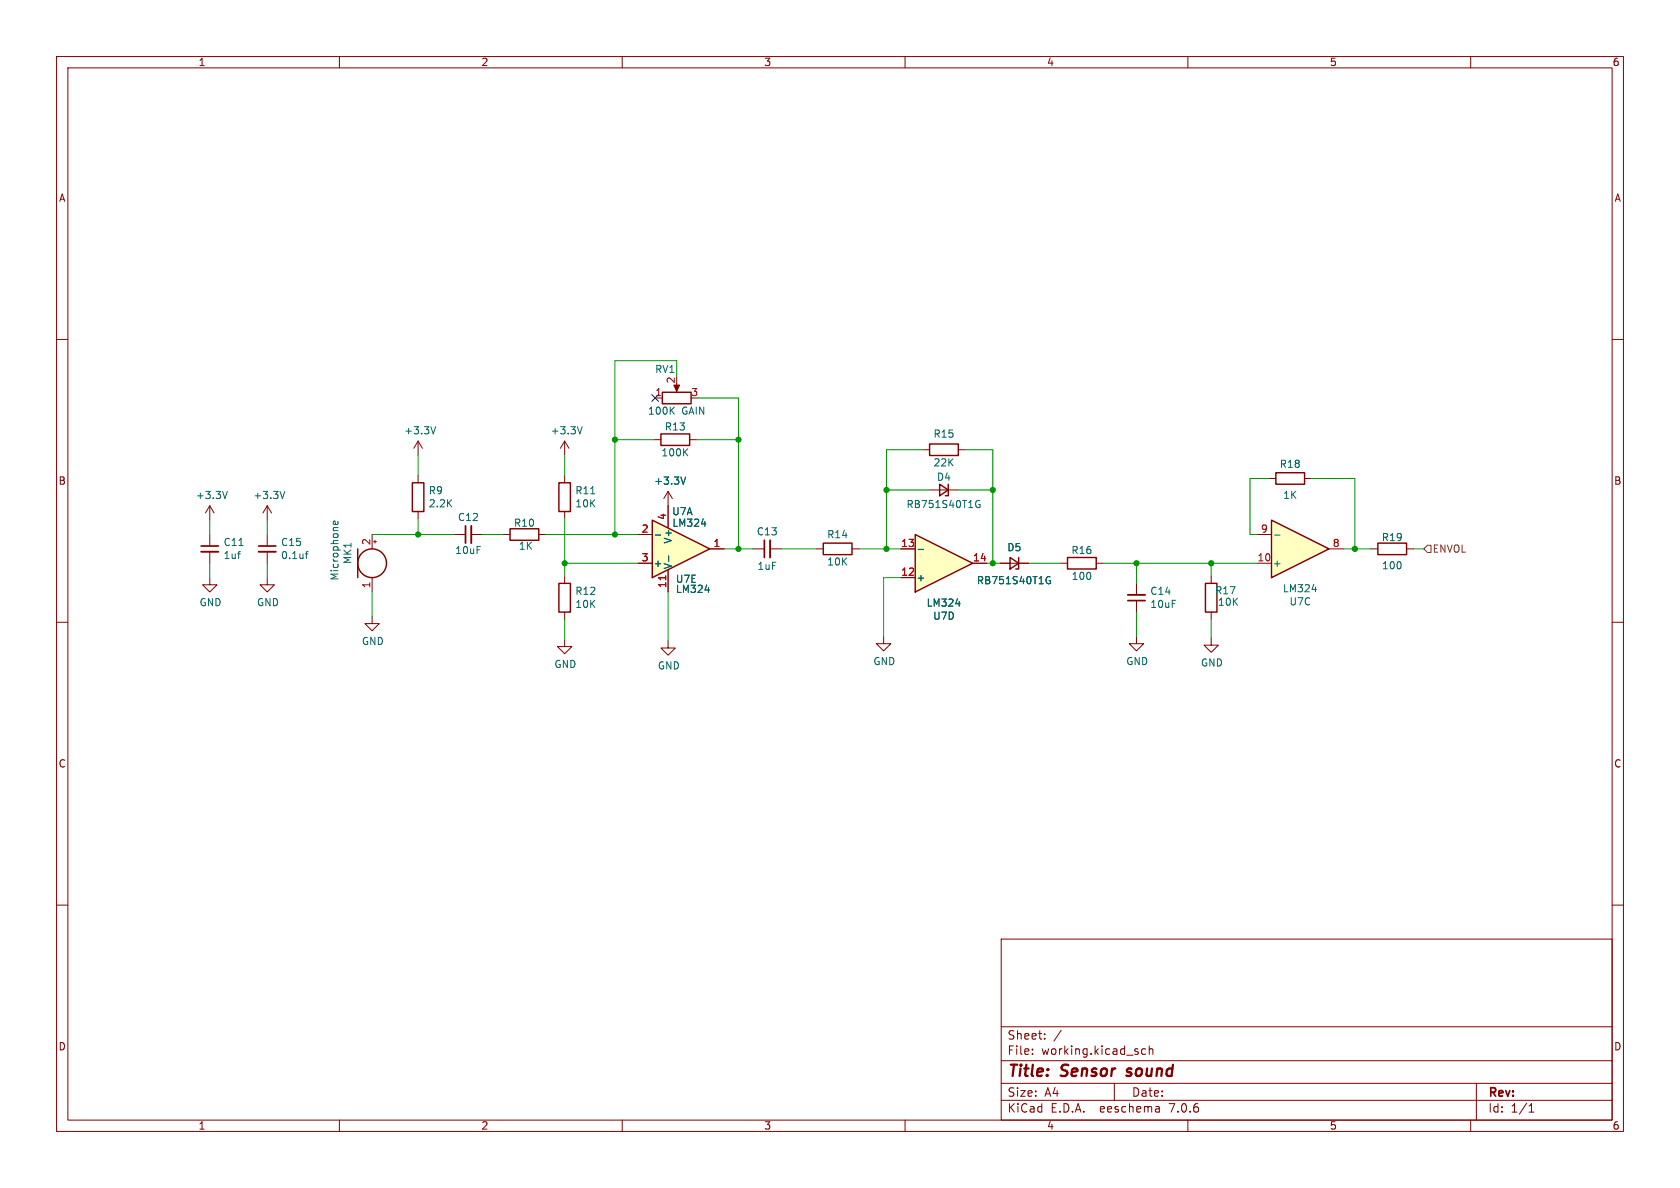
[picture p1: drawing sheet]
<svg xmlns="http://www.w3.org/2000/svg" width="297mm" height="210mm" viewBox="0 0 297 210" stroke-linecap="round" stroke-linejoin="round" font-family="sans-serif">
<g fill="none" stroke="#840000" stroke-width=".18">
<path d="M10 10h277v190h-277zM12 12h273v186h-273zM60 10v2M110 10v2M160 10v2M210 10v2M260 10v2M10 60h2M285 60h2M242.3 97h1.3M248.7 97h1.2M10 110h2"/>
<path d="M156.2 112.5v1.3h1.3l-1.3 1.3-1.3-1.3h1.3M285 110h2M10 160h2M285 160h2M177 166h108v32h-108zM60 198v2M110 198v2M160 198v2M177 194.5h108M177 191.5h108M177 187.5h108M177 181.5h108"/>
<path d="M182.5 186.3v.1M182.5 185.5v.1M184.7 183.6v.1M184.7 182.8v.1M187.6 182.1l-1.3 2M197 191.5v3M202.5 185.5l-.4-.1-.3 .3v.4l.2 .2h.5M203.2 185.5l.2-.1 .3 .1 .1 .9M203.2 184.9v1.5M204.9 195.7l.1 .9M205 196.5l-.2 .1M205 196h-.2"/>
<path d="M210 198v2M260 198v2M261 191.5v6.5M270.3 196.6h.9M270.3 195.5l.4-.4v1.5"/>
</g>
<path d="M199.1 190.1l.2 .1M199.4 189l-.2 .3 .1 .1" fill="none" stroke="#840000" stroke-width=".4"/>
<path d="M243.6 96h5.1v2h-5.1z" fill="none" stroke="#840000" stroke-width=".25"/>
<path d="M224.8 91.9l10.1 5.1-10.1 5.1z" fill="#ffffc2"/>
<path d="M145.5 96h5.1v2h-5.1zM224.8 91.9l10.1 5.1-10.1 5.1zM225.6 83.6h5v2h-5z" fill="none" stroke="#840000" stroke-width=".25"/>
<g fill="none" stroke="#840000" stroke-width=".18">
<path d="M133.1 97h2M136.1 97h2.1M144.3 97h1.2M150.6 97h1.3M222.2 99.6h2.6M222.2 94.5h2.6M224.3 84.6h1.3M230.6 84.6h1.3M234.9 97h2.6M200.9 112.5v1.3h1.3l-1.3 1.3-1.3-1.3h1.3M200.9 103.1v2.1M200.9 106.2v2"/>
<path d="M214.1 112.8v1.2h1.3l-1.3 1.3-1.2-1.3h1.2"/>
</g>
<path d="M225.3 94.6h1M232 104.2h.7" fill="none" stroke="#006464" stroke-width=".18"/>
<path d="M136.1 95.5v3.1M199.4 105.2h3" fill="none" stroke="#840000" stroke-width=".33"/>
<path d="M135.1 95.5v3.1M199.4 106.2h3" fill="none" stroke="#840000" stroke-width=".3"/>
<path d="M161.8 94.5l10.2 5.1-10.2 5z" fill="#ffffc2"/>
<path d="M164.3 78.5h5.1v2h-5.1zM72.9 85.3h2v5.1h-2zM98.8 85.3h2v5.1h-2zM161.8 94.5l10.2 5.1-10.2 5zM166.1 85.6l1.5 1-1.5 1zM167.6 85.6v2h-.5M178.6 98.6l1.5 1-1.5 1zM180.1 98.6v2h-.5M188.7 98.6h5.1v2h-5.1zM213.1 103.1h2v5.1h-2z" fill="none" stroke="#840000" stroke-width=".25"/>
<g fill="none" stroke="#840000" stroke-width=".18">
<path d="M73.9 78v2.5M73.9 78l-.7 1.2M73.9 78l.8 1.2M99.8 78v2.5M99.8 78l-.7 1.2M99.8 78l.8 1.2M163.1 79.5h1.2M169.4 79.5h1.3M73.9 84.1v1.2M73.9 90.4v1.3M99.8 84.1v1.2M99.8 90.4v1.3"/>
<path d="M159.3 97h2.5M164.3 86.6h5.1M172 99.6h2.5M176.8 99.6h5.1M187.5 99.6h1.2M193.8 99.6h1.3M159.3 102.1h2.5M214.1 101.9v1.2M214.1 108.2v1.3"/>
</g>
<path d="M77 75.4l-.4 1.3M102.9 75.4l-.4 1.3M104.4 87.3h.8M162.3 97.1h1M173 89.2h.3l-.1 .5h-.3l-.3-.1M173.2 88.5h-.3l-.3 .1M169 106.7h.8M185.5 102.7h.2l-.1 .4-.3 .1-.3-.2M185.6 102l-.3-.1-.3 .2" fill="none" stroke="#006464" stroke-width=".18"/>
<path d="M115.3 91.9l10.2 5.1-10.2 5.1z" fill="#ffffc2"/>
<g fill="none" stroke="#840000" stroke-width=".25">
<path d="M116.8 76.7h5.1v2h-5.1zM117.1 69.3h5.1v2.1h-5.1zM63.2 97v5.1M90.2 93.5h5v2h-5zM115.3 91.9l10.2 5.1-10.2 5.1zM98.8 103.1h2v5.1h-2z"/>
<circle cx="65.8" cy="99.6" r="2.54"/>
</g>
<g fill="none" stroke="#840000" stroke-width=".18">
<path d="M115.6 77.7h1.2M115.8 70.4h1.3M119.6 67.8v1M121.9 77.7h1.3M37.1 89.4v2.5M37.1 94.5v2M37.1 97.5v2.1M37.1 89.4l-.8 1.3M37.1 89.4l.7 1.3M47.2 89.4l-.7 1.3M47.2 89.4v2.5M47.2 94.5v2"/>
<path d="M47.2 97.5v2.1M47.2 89.4l.8 1.3M65.8 94.5v2.5M66 95.8h.5M66.3 95.5v.5M80.3 94.5h2M83.3 94.5h2M88.9 94.5h1.3M95.2 94.5h1.3M112.8 94.5h2.5M112.8 99.6h2.5M118.1 86.9v6.3"/>
<path d="M118.1 86.9l-.8 1.2M118.1 86.9l.8 1.2M125.5 97h2.5M159.3 97h2.5M172 99.6h2.5M176.8 99.6h1.8M180.1 99.6h1.8M37.1 102.1v1.3h1.3l-1.3 1.2-1.3-1.2h1.3M47.2 102.1v1.3h1.3l-1.3 1.2-1.2-1.2h1.2M65.8 109v1.2h1.3l-1.3 1.3-1.3-1.3h1.3M65.8 102.1v2.5M99.8 113v1.3h1.3l-1.3 1.3-1.2-1.3h1.2"/>
<path d="M99.8 101.9v1.2M99.8 108.2v1.3M118.1 113.3v1.3h1.3l-1.3 1.2-1.3-1.2h1.3M118.1 100.8v3.8M159.3 102.1h2.5"/>
</g>
<g fill="none" stroke="#006464" stroke-width=".18">
<path d="M118.7 72.5l.5 .7M119.2 72l-.7 .7M121 79.9l.6 .7M121.6 79.3l-.7 .7M40.2 86.9l-.4 1.2M42 97.9h.5M42.3 96.4h.7M42.4 97.5h.1M50.3 86.9l-.4 1.2M54 97.9h.5M54.5 97.5l-.3 .2v1.1M59.7 92.2l.1 .3-.2 .2h-.6v-.5l.2-.1 .1 .6"/>
<path d="M115.8 94.6h1M118.2 98.3v.9M121.2 84.3l-.4 1.3M124 92.6h.8M162.3 97.1h1M124.6 104.3h.8M169 106.7h.8M185.5 102.7h.2l-.1 .4-.3 .1-.3-.2M185.6 102l-.3-.1-.3 .2"/>
</g>
<path d="M117.7 101.8v.7" fill="none" stroke="#a90000" stroke-width=".18"/>
<path d="M119.1 68.1h1l-.5 1.1z" fill="#840000" stroke="#840000" stroke-width=".18"/>
<path d="M35.6 97.5h3M45.7 97.5h3.1M83.3 93v3" fill="none" stroke="#840000" stroke-width=".33"/>
<path d="M35.6 96.5h3M45.7 96.5h3.1M82.3 93v3" fill="none" stroke="#840000" stroke-width=".3"/>
<path d="M252.3 96.4h.7v1.3h-.7l-.6-.7z" fill="none" stroke="#725600" stroke-width=".18"/>
<g fill="none" stroke="#009600" stroke-width=".18">
<path d="M108.7 77.7h6.9M119.6 66.5v-2.7h-10.9v30.7M123.2 77.7h7.4M123.4 70.4h7.2v26.6M163.1 79.5h-6.4v17.5M170.7 79.5h4.8v20.1M37.1 91.9v2.6M37.1 99.6v2.5M47.2 91.9v2.6M47.2 99.6v2.5M65.8 94.5h14.5M73.9 80.5v3.6"/>
<path d="M73.9 91.7v2.8M85.3 94.5h3.6M96.5 94.5h16.3M99.8 99.6h13M99.8 80.5v3.6M99.8 91.7v10.2M128 97h5.1M138.2 97h6.1M151.9 97h7.4M156.7 86.6h7.6M169.4 86.6h6.1M174.5 99.6h2.3"/>
<path d="M181.9 99.6h5.6M195.1 99.6h27.1M200.9 99.6v3.5M214.1 99.6v2.3M224.3 84.6h-3.3v9.9h1.2M231.9 84.6h7.6v12.4M237.5 97h4.8M249.9 97h1.8M65.8 104.6v4.4M99.8 109.5v3.5M118.1 104.6v8.7M159.3 102.1h-3.1v10.4"/>
<path d="M200.9 108.2v4.3M214.1 109.5v3.3"/>
</g>
<path d="M115.2 69.7l1.2 1.3M116.4 69.7l-1.2 1.3" fill="none" stroke="#000084" stroke-width=".18"/>
<g fill="#009600" stroke="#009600" stroke-width=".18">
<circle cx="200.9" cy="99.6" r=".46"/>
<circle cx="175.5" cy="99.6" r=".46"/>
<circle cx="175.5" cy="86.6" r=".46"/>
<circle cx="156.7" cy="86.6" r=".46"/>
<circle cx="214.1" cy="99.6" r=".46"/>
<circle cx="239.5" cy="97" r=".46"/>
<circle cx="156.7" cy="97" r=".46"/>
<circle cx="130.6" cy="77.7" r=".46"/>
<circle cx="108.7" cy="77.7" r=".46"/>
<circle cx="130.6" cy="97" r=".46"/>
<circle cx="73.9" cy="94.5" r=".46"/>
<circle cx="108.7" cy="94.5" r=".46"/>
<circle cx="99.8" cy="99.6" r=".46"/>
</g>
<g font-size="2.8" fill="#840000">
<text x="178" y="190.9">Title:</text>
<text x="187.7" y="190.9">Sensor</text>
<text x="200.1" y="190.9">sound</text>
</g>
<g font-size="2.1" fill="#840000">
<text x="178" y="184">Sheet:</text>
<text x="178" y="186.7">File:</text>
<text x="184.1" y="186.7">working.kicad_sch</text>
<text x="178" y="196.9">KiCad</text>
<text x="178" y="194.1">Size:</text>
<text x="184.7" y="194.1">A4</text>
<text x="185.7" y="196.9">E.D.A.</text>
<text x="194.6" y="196.9">eeschema</text>
<text x="200" y="194.1">Date:</text>
<text x="207" y="196.9">7.0.6</text>
<text x="263" y="194.3">Rev:</text>
<text x="263" y="196.9">Id:</text>
<text x="267.1" y="196.9">1/1</text>
</g>
<g font-size="1.8" fill="#840000">
<text x="35" y="11.9">1</text>
<text x="85" y="11.9">2</text>
<text x="135" y="11.9">3</text>
<text x="185" y="11.9">4</text>
<text x="235" y="11.9">5</text>
<text x="285" y="11.9">6</text>
<text x="10.3" y="35.9">A</text>
<text x="285.3" y="35.9">A</text>
<text x="10.3" y="85.9">B</text>
<text x="285.3" y="85.9">B</text>
<text x="10.3" y="135.9">C</text>
<text x="285.3" y="135.9">C</text>
<text x="10.3" y="185.9">D</text>
<text x="285.3" y="185.9">D</text>
<text x="35" y="199.9">1</text>
<text x="85" y="199.9">2</text>
<text x="135" y="199.9">3</text>
<text x="185" y="199.9">4</text>
<text x="235" y="199.9">5</text>
<text x="285" y="199.9">6</text>
</g>
<g font-size="1.8" fill="#006464">
<text x="115.7" y="66.1">RV1</text>
<text x="71.4" y="77">+3.3V</text>
<text x="97.3" y="77">+3.3V</text>
<text x="114.5" y="73.5">100K</text>
<text x="117.4" y="76.3">R13</text>
<text x="120.5" y="73.5">GAIN</text>
<text x="164.9" y="77.6">R15</text>
<text x="116.8" y="80.9">100K</text>
<text x="164.9" y="82.7">22K</text>
<text x="226.1" y="82.9">R18</text>
<text x="34.5" y="88.4">+3.3V</text>
<text x="44.7" y="88.4">+3.3V</text>
<text x="75.7" y="87.6">R9</text>
<text x="75.7" y="89.9">2.2K</text>
<text x="101.6" y="87.6">R11</text>
<text x="101.6" y="89.9">10K</text>
<text x="115.5" y="85.9">+3.3V</text>
<text x="165.5" y="85.2">D4</text>
<text x="226.8" y="88.4">1K</text>
<text x="80.9" y="92.3">C12</text>
<text x="90.8" y="93.3">R10</text>
<text x="118.7" y="91.3">U7A</text>
<text x="118.8" y="93.3">LM324</text>
<text x="133.7" y="94.8">C13</text>
<text x="146.1" y="95.4">R14</text>
<text x="160.2" y="90">RB751S40T1G</text>
<text x="244.2" y="95.9">R19</text>
<text x="39.4" y="96.7">C11</text>
<text x="39.4" y="99">1uf</text>
<text x="49.6" y="99">0.1uf</text>
<text x="49.6" y="96.7">C15</text>
<text x="62.3" y="99.8" transform="rotate(-90 62.3 99.8)">MK1</text>
<text x="80.4" y="98.1">10uF</text>
<text x="91.6" y="97.4">1K</text>
<text x="115.4" y="100.4">+</text>
<text x="119" y="100.7" transform="rotate(-90 119 100.7)">V-</text>
<text x="119" y="96.2" transform="rotate(-90 119 96.2)">V+</text>
<text x="133.8" y="100.9">1uF</text>
<text x="146.1" y="100.2">10K</text>
<text x="178" y="97.6">D5</text>
<text x="189.3" y="98.1">R16</text>
<text x="224.9" y="100.4">+</text>
<text x="244.2" y="100.8">100</text>
<text x="35.2" y="107.4">GND</text>
<text x="45.3" y="107.4">GND</text>
<text x="60" y="102.7" transform="rotate(-90 60 102.7)">Microphone</text>
<text x="101.6" y="105.4">R12</text>
<text x="101.6" y="107.7">10K</text>
<text x="119.4" y="103.2">U7E</text>
<text x="119.4" y="105">LM324</text>
<text x="161.9" y="103">+</text>
<text x="163.7" y="107.4">LM324</text>
<text x="172.6" y="103.5">RB751S40T1G</text>
<text x="189.3" y="102.7">100</text>
<text x="203.3" y="105.4">C14</text>
<text x="203.3" y="107.7">10uF</text>
<text x="214.7" y="105.3">R17</text>
<text x="215.2" y="107.3">10K</text>
<text x="226.7" y="104.9">LM324</text>
<text x="227.9" y="107.2">U7C</text>
<text x="164.9" y="109.8">U7D</text>
<text x="63.9" y="114.2">GND</text>
<text x="97.9" y="118.3">GND</text>
<text x="116.2" y="118.5">GND</text>
<text x="154.3" y="117.8">GND</text>
<text x="199" y="117.8">GND</text>
<text x="212.2" y="118">GND</text>
</g>
<g font-size="1.8" fill="#a90000">
<text x="115.8" y="70.1">1</text>
<text x="119.4" y="67.9" transform="rotate(-90 119.4 67.9)">2</text>
<text x="122.1" y="70.1">3</text>
<text x="113.3" y="94.2">2</text>
<text x="117.9" y="92" transform="rotate(-90 117.9 92)">4</text>
<text x="222.8" y="94.2">9</text>
<text x="65.5" y="96.5" transform="rotate(-90 65.5 96.5)">2</text>
<text x="113.3" y="99.3">3</text>
<text x="126" y="96.8">1</text>
<text x="159.2" y="101.9">12</text>
<text x="159.2" y="96.8">13</text>
<text x="171.9" y="99.3">14</text>
<text x="222.2" y="99.3">10</text>
<text x="235.5" y="96.8">8</text>
<text x="65.5" y="104.1" transform="rotate(-90 65.5 104.1)">1</text>
<text x="117.9" y="104.1" transform="rotate(-90 117.9 104.1)">11</text>
</g>
<text font-size="1.8" fill="#725600" x="253.2" y="97.9">ENVOL</text>
</svg>
